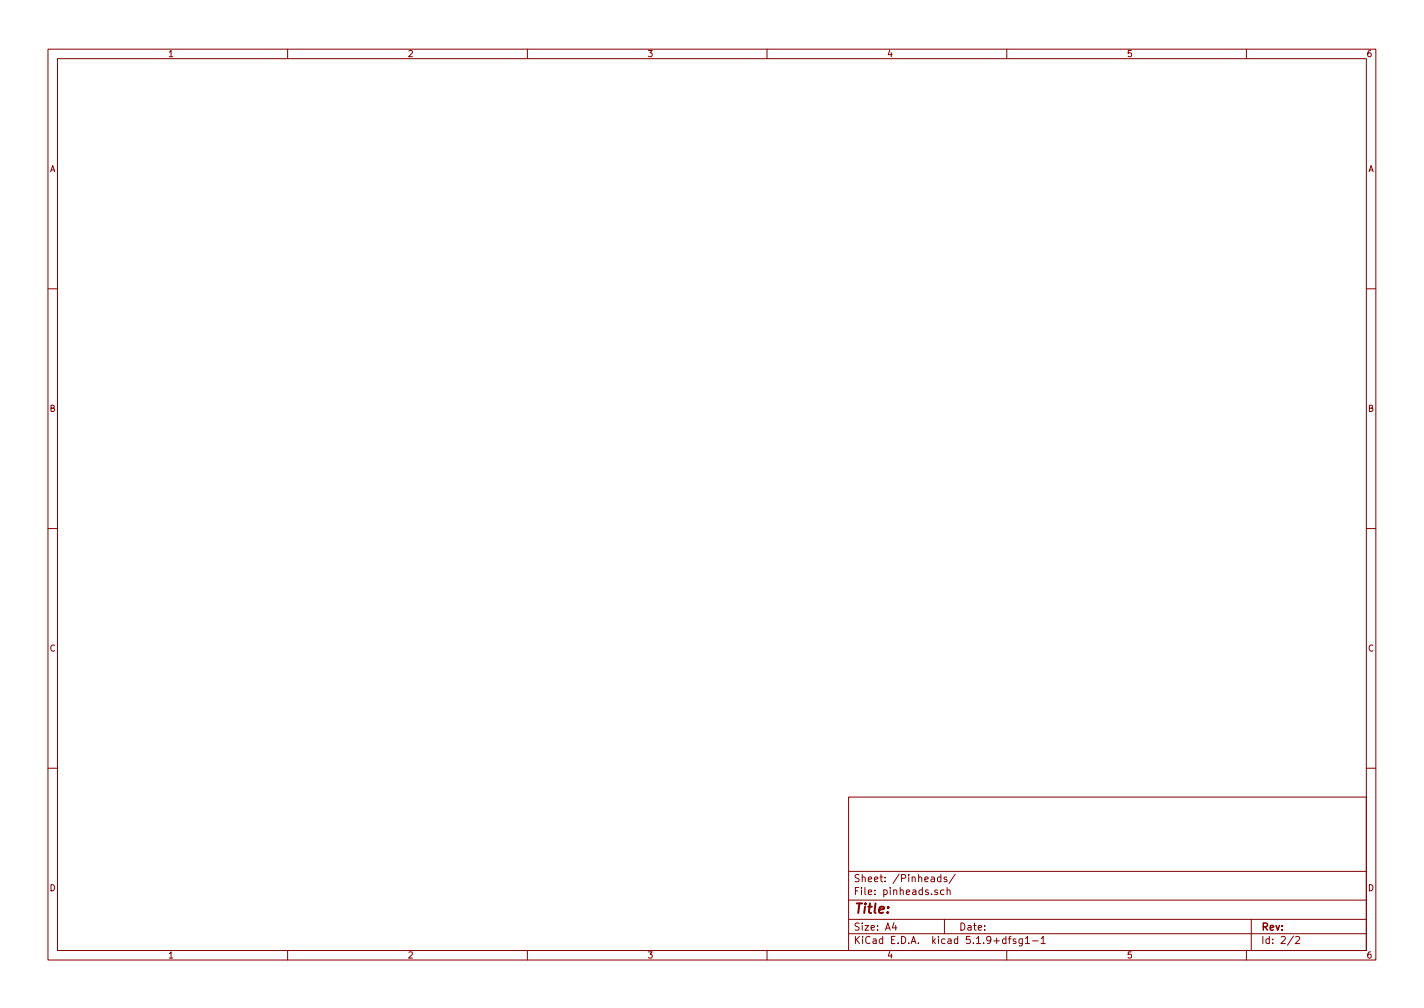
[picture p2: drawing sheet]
<svg xmlns="http://www.w3.org/2000/svg" width="297mm" height="210mm" viewBox="0 0 297 210" stroke-linecap="round" stroke-linejoin="round" font-family="sans-serif">
<g fill="none" stroke="#840000" stroke-width=".21">
<path d="M10 10.3h277v189.9h-277zM12 12.2h273v186.1h-273zM60 10.3v1.9M110 10.3v1.9M160 10.3v1.9M210 10.3v1.9M260 10.3v1.9M10 60.2h2M285 60.2h2M10 110.3h2M285 110.3h2M10 160.2h2"/>
<path d="M177 166.3h108v32h-108zM285 160.2h2M60 198.3v1.9M110 198.3v1.9M160 198.3v1.9M177 194.8h108M177 191.8h108M177 187.8h108M177 181.8h108M186.5 192.5l-.4 1h1M186.8 193v1M195.6 185.7l-.4-.1-.2 .2v.2l.6 .2v.3h-.6"/>
<path d="M196.3 183l-.5-.1-.2 .3 .1 .6h.6M196.3 182.4v1.5M196.9 185.7l-.4-.1-.3 .3 .1 .6 .2 .1 .4-.1M197 191.8v3M197.5 183l-.4-.1-.2 .2 .1 .3 .5 .1v.3h-.6M197.6 185.7l.2-.1 .3 .1 .1 .9M197.6 185.1v1.5M199.3 182.3l-1.3 2M210 198.3v1.9M210.3 195.8h.6M210.9 195.3l-.4 .2v1.3M211.9 195.9l-.4-.1-.2 .2 .1 .3 .5 .1v.3h-.6"/>
<path d="M213.3 195.8v1.2l-.3 .3h-.4M213.3 195.9l-.5-.1-.3 .3 .1 .6 .2 .1 .5-.1M213.9 195.8l.4-.5v1.5M213.9 196.8h.9M215.4 196.3h1.1M217.2 195.8l.4-.5v1.5M217.2 196.8h.8M260 198.3v1.9M261 191.8v6.5M269.8 195.2l-1.2 2M270.3 195.5l.5-.2 .3 .5-.9 1h.9"/>
</g>
<text font-size="2.8" fill="#840000" x="178" y="190.5">Title:</text>
<g font-size="2.1" fill="#840000">
<text x="178" y="184">Sheet: /Pinheads/</text>
<text x="178" y="186.7">File: pinheads.sch</text>
<text x="178" y="196.9">KiCad E.D.A. kicad 5.1.9+dfsg1-1</text>
<text x="178" y="194.1">Size: A4</text>
<text x="200" y="194.1">Date:</text>
<text x="263" y="194.1">Rev:</text>
<text x="263" y="196.9">Id: 2/2</text>
</g>
<g font-size="1.8" fill="#840000">
<text x="35" y="11.9">1</text>
<text x="85" y="11.9">2</text>
<text x="135" y="11.9">3</text>
<text x="185" y="11.9">4</text>
<text x="235" y="11.9">5</text>
<text x="285" y="11.9">6</text>
<text x="10.4" y="35.9">A</text>
<text x="285.4" y="35.9">A</text>
<text x="10.4" y="85.9">B</text>
<text x="285.4" y="85.9">B</text>
<text x="10.4" y="135.9">C</text>
<text x="285.4" y="135.9">C</text>
<text x="10.4" y="185.9">D</text>
<text x="285.4" y="185.9">D</text>
<text x="35" y="199.9">1</text>
<text x="85" y="199.9">2</text>
<text x="135" y="199.9">3</text>
<text x="185" y="199.9">4</text>
<text x="235" y="199.9">5</text>
<text x="285" y="199.9">6</text>
</g>
</svg>
